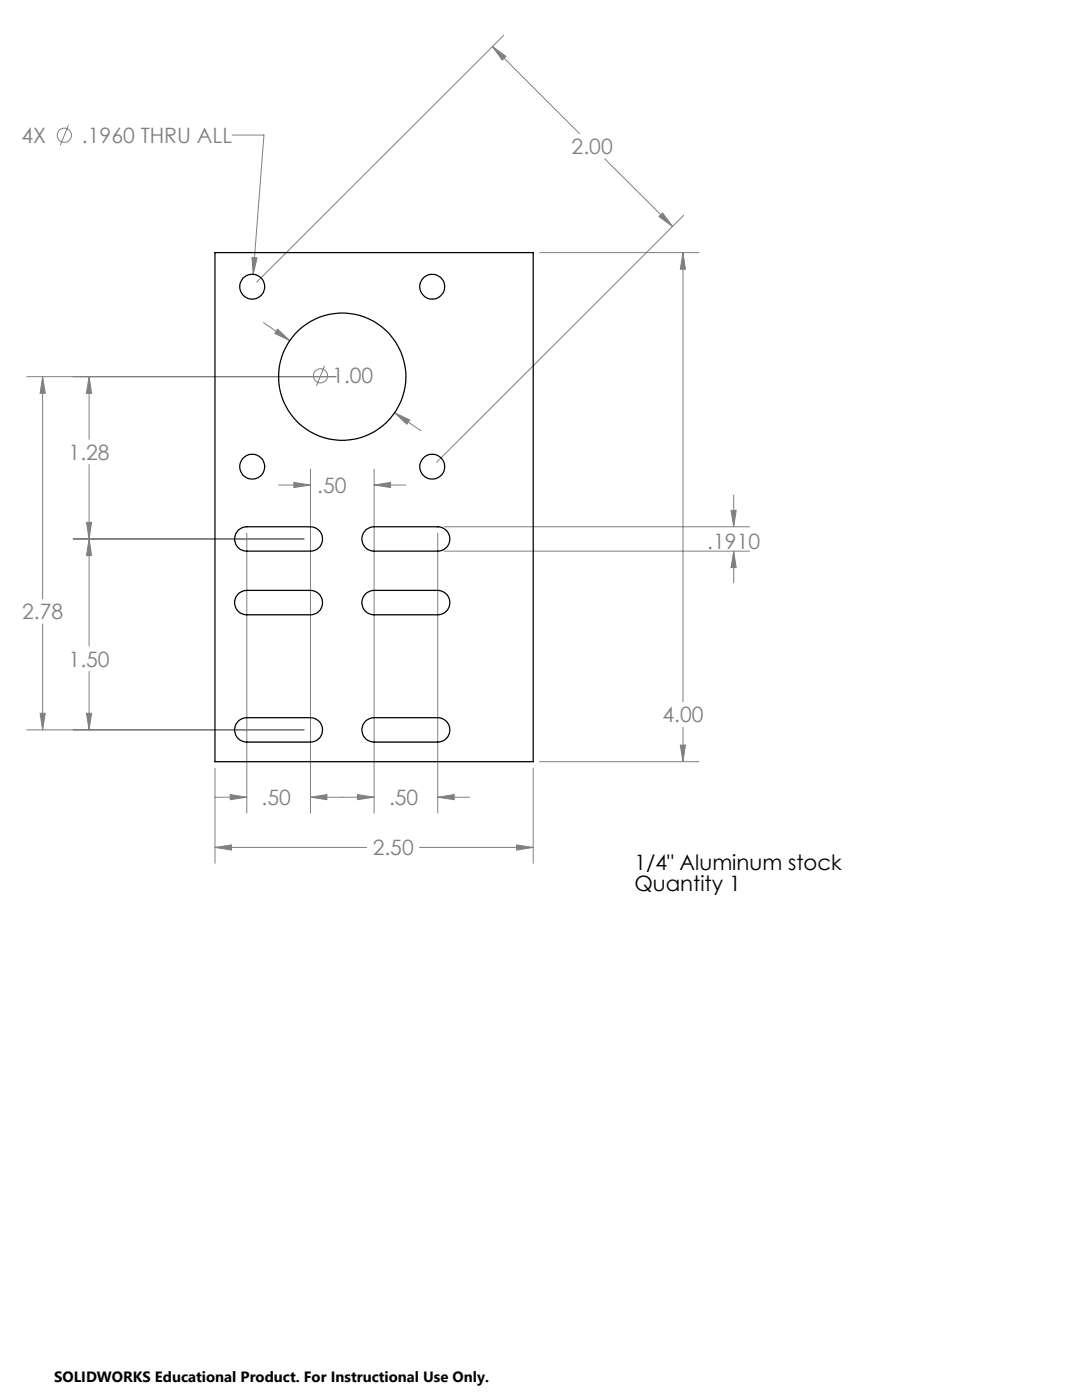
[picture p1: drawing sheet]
<svg xmlns="http://www.w3.org/2000/svg" width="216mm" height="279mm" viewBox="0 0 216 279" stroke-linecap="round" stroke-linejoin="round" font-family="sans-serif">
<g fill="none" stroke="#808080" stroke-width=".2">
<path d="M98.2 9.3l2.8 2-.8 .7zM98.2 9.3l17.4 17.4M100.5 7.1l-49.3 49.2M13.7 25l-1.7 4M46.3 27h6.4l-2.2 27.8M120.7 31.7l13.5 13.5M50.3 51.4l1 .1-.8 3.3zM107.7 50.4h31.8M131.5 43.2l.7-.7 2 2.7zM136.3 50.4l.5 3.3h-1.1zM136.3 50.4v89.7M136.4 43l-49.3 49.3"/>
<path d="M5.3 75.2h61.7M8.5 75.2v44.3M8.5 75.2l.5 3.3h-1zM17.8 75.2l.5 3.3h-1zM17.8 75.2v12.5M52.6 64.4l5.2 3.6M55.4 65.7l2.4 2.3-3-1.5zM64.8 73l-1.7 4M17.8 92.7v36.2M55.6 96.8h6.3M58.6 96.3l3.3 .5-3.3 .5zM61.9 93.6v12.7"/>
<path d="M74.6 96.8l3.3-.5v1zM74.6 93.6v12.7M74.6 96.8h6.4M78.7 82.4l5.3 3.6M78.7 82.4l3.1 1.4-.6 .9zM146.4 98.8v6.3M14.6 107.6h46.1M17.3 104.2h1l-.5 3.4zM17.8 107.6l.5 3.3h-1zM49.2 106.4v55.9M61.9 106.4v55.9M74.6 106.4v55.9"/>
<path d="M87.3 106.4v55.9M88.6 110h61M88.6 105.1h61M145.9 101.8h1l-.5 3.3zM146.4 110v6.3M146.4 110l.5 3.3h-1zM8.5 124.5v21.2M17.8 134v11.7M5.3 145.7h55.4M8 142.3h1l-.5 3.4zM17.3 142.3h1l-.5 3.4zM42.9 153.3v19"/>
<path d="M42.9 159.1h6.3M45.9 158.6l3.3 .5-3.3 .5zM61.9 159.1h12.7M61.9 159.1l3.3-.5v1zM71.3 158.6l3.3 .5-3.3 .5zM87.3 159.1h6.4M87.3 159.1l3.3-.5v1zM106.4 153.3v19M107.7 152h31.8M135.7 148.7h1.1l-.5 3.3zM136.3 145.1v6.9M42.9 169.1h30.3"/>
<path d="M42.9 169.1l3.3-.5v1.1zM83.7 169.1h22.7M103.1 168.6l3.3 .5-3.3 .6z"/>
<circle cx="12.8" cy="27" r="1.41"/>
<circle cx="64" cy="75" r="1.41"/>
</g>
<path d="M98.2 9.3l2.8 2-.8 .7zM131.5 43.2l.7-.7 2 2.7zM50.3 51.4l.2 3.4 .8-3.3zM78.7 82.4l2.5 2.3 .6-.9zM55.4 65.7l-.6 .8 3 1.5zM42.9 169.1l3.3-.5v1.1zM103.1 168.6l3.3 .5-3.3 .6zM135.7 148.7h1.1l-.5 3.3zM136.3 50.4l.5 3.3h-1.1zM17.8 75.2l.5 3.3h-1zM17.3 104.2h1l-.5 3.4zM8.5 75.2l.5 3.3h-1zM8 142.3h1l-.5 3.4zM17.8 107.6l.5 3.3h-1zM17.3 142.3h1l-.5 3.4zM146.4 110l.5 3.3h-1zM145.9 101.8h1l-.5 3.3zM45.9 158.6l3.3 .5-3.3 .5zM61.9 159.1l3.3-.5v1zM71.3 158.6l3.3 .5-3.3 .5zM87.3 159.1l3.3-.5v1zM74.6 96.8l3.3-.5v1zM58.6 96.3l3.3 .5-3.3 .5z" fill="#808080"/>
<g fill="none" stroke="#000" stroke-width=".25">
<path d="M42.9 50.4h63.5v101.6h-63.5zM47.6 118.5a2.69 2.69 0 0 1 1.6-.7h12.7a2.43 2.43 0 0 1 2.5 2.5 2.43 2.43 0 0 1-2.5 2.4h-12.7a2.44 2.44 0 0 1-2.2-1.6 2.44 2.44 0 0 1 .6-2.6zM47.6 105.8a2.69 2.69 0 0 1 1.6-.7h12.7a2.43 2.43 0 0 1 2.5 2.5 2.43 2.43 0 0 1-2.5 2.4h-12.7a2.44 2.44 0 0 1-2.2-1.6 2.44 2.44 0 0 1 .6-2.6zM73 105.8a2.69 2.69 0 0 1 1.6-.7h12.7a2.43 2.43 0 0 1 2.5 2.5 2.43 2.43 0 0 1-2.5 2.4h-12.7a2.44 2.44 0 0 1-2.2-1.6 2.44 2.44 0 0 1 .6-2.6zM73 118.5a2.69 2.69 0 0 1 1.6-.7h12.7a2.43 2.43 0 0 1 2.5 2.5 2.43 2.43 0 0 1-2.5 2.4h-12.7a2.44 2.44 0 0 1-2.2-1.6 2.44 2.44 0 0 1 .6-2.6zM47.6 143.9a2.69 2.69 0 0 1 1.6-.7h12.7a2.43 2.43 0 0 1 2.5 2.5 2.43 2.43 0 0 1-2.5 2.4h-12.7a2.44 2.44 0 0 1-2.2-1.6 2.44 2.44 0 0 1 .6-2.6zM73 143.9a2.69 2.69 0 0 1 1.6-.7h12.7a2.43 2.43 0 0 1 2.5 2.5 2.43 2.43 0 0 1-2.5 2.4h-12.7a2.44 2.44 0 0 1-2.2-1.6 2.44 2.44 0 0 1 .6-2.6z"/>
<circle cx="50.3" cy="57.2" r="2.48"/>
<circle cx="86.2" cy="57.2" r="2.48"/>
<circle cx="68.3" cy="75.2" r="12.7"/>
<circle cx="50.3" cy="93.1" r="2.48"/>
<circle cx="86.2" cy="93.1" r="2.48"/>
</g>
<g font-size="4.2" fill="#808080">
<text x="4.3" y="28.5">4X</text>
<text x="16.4" y="28.5">.1960 THRU ALL</text>
<text x="114.1" y="30.8">2.00</text>
<text x="66.3" y="76.5">1.00</text>
<text x="13.7" y="91.8">1.28</text>
<text x="63.3" y="98.4">.50</text>
<text x="141.1" y="109.6">.1910</text>
<text x="4.4" y="123.6">2.78</text>
<text x="13.7" y="133.1">1.50</text>
<text x="132.2" y="144.2">4.00</text>
<text x="52.2" y="160.7">.50</text>
<text x="77.6" y="160.7">.50</text>
<text x="74.4" y="170.7">2.50</text>
</g>
<g font-size="4.2">
<text x="126.6" y="173.7">1/4&quot; Aluminum stock</text>
<text x="126.6" y="177.9">Quantity 1</text>
</g>
<text font-size="3" x="10.8" y="275.7">SOLIDWORKS Educational Product. For Instructional Use Only.</text>
</svg>
